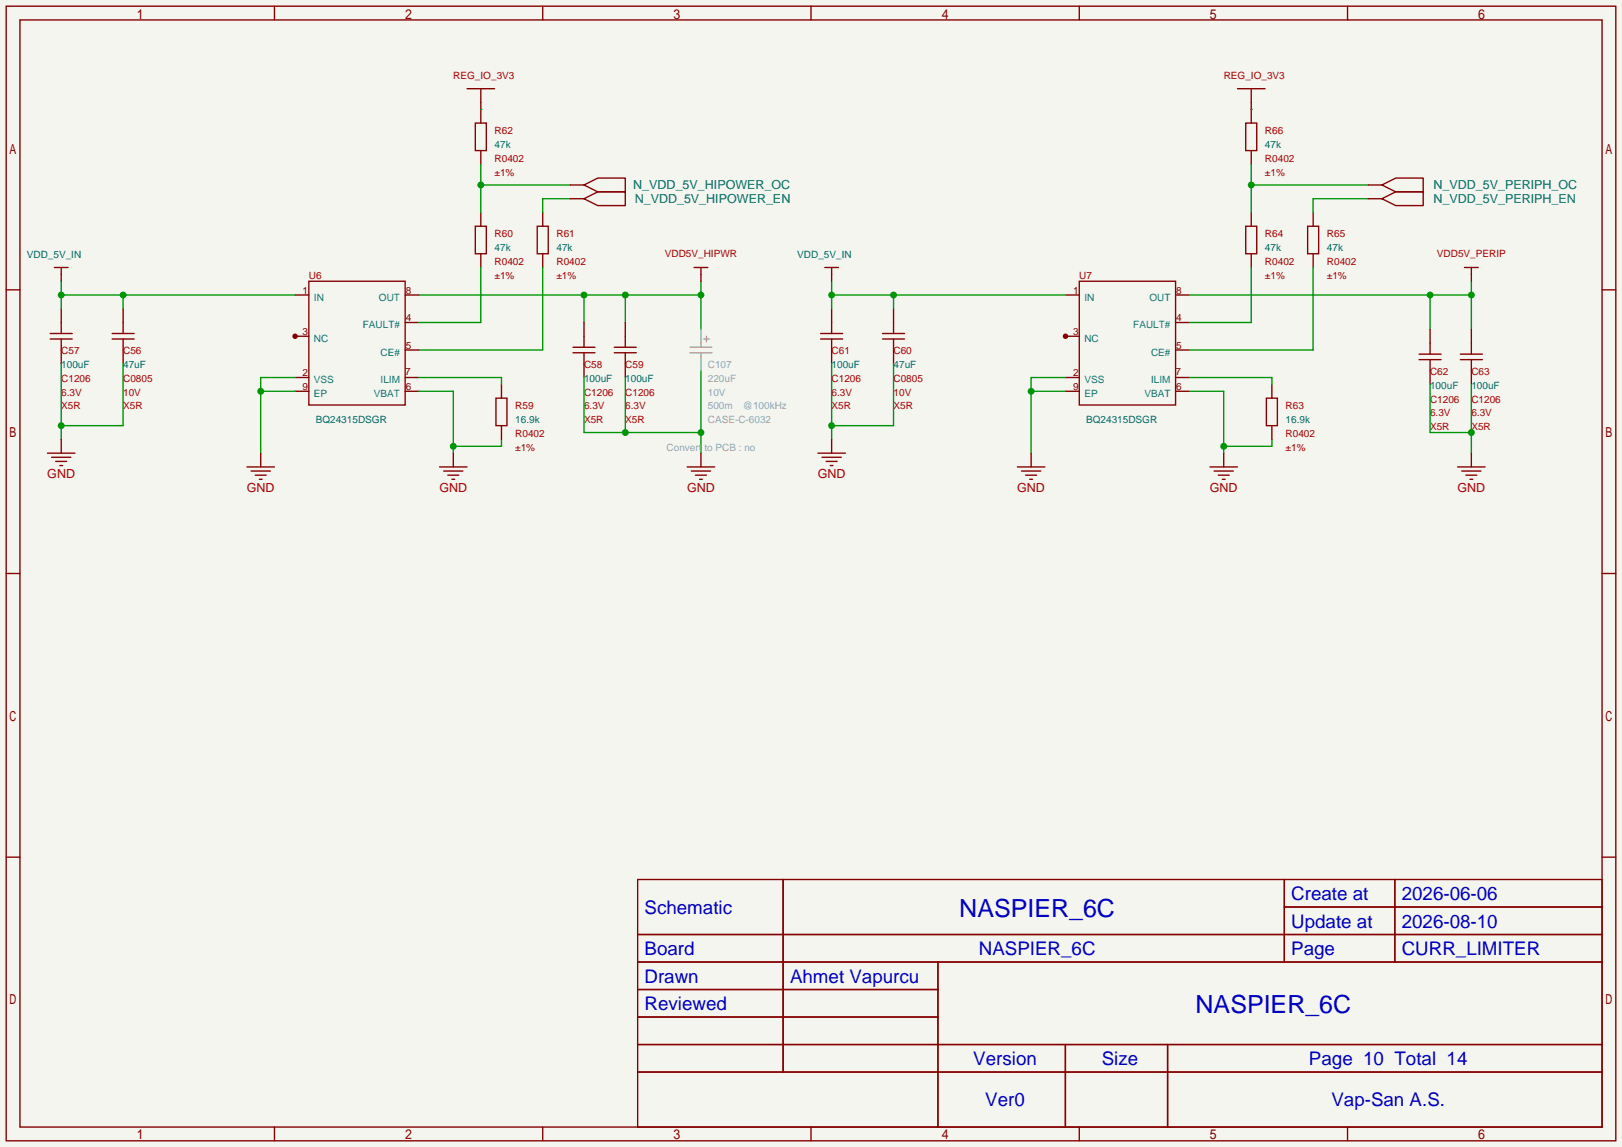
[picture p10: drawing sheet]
<svg xmlns="http://www.w3.org/2000/svg" width="299mm" height="212mm" viewBox="0 0 299 212" stroke-linecap="round" stroke-linejoin="round" font-family="sans-serif">
<path d="M0 0h299.5v211.8h-299.5z" fill="#f5f5f0"/>
<g fill="none" stroke="#850000" stroke-width=".25">
<path d="M1.1 1.1h297.2v209.6h-297.2zM3.7 3.7h292.1v204.5h-292.1zM50.7 1.1v2.6M100.2 1.1v2.6M149.7 1.1v2.6M199.3 1.1v2.6M248.8 1.1v2.6M1.1 53.5h2.6M54.5 54.5h2.5M57 51.9h17.8v22.9h-17.8zM295.8 53.5h2.5M54.5 69.7h2.5"/>
<path d="M54.5 62.1h2.5M1.1 105.9h2.6M295.8 105.9h2.5M1.1 158.3h2.6M295.8 158.3h2.5M117.7 162.4h178.1v45.8h-178.1zM117.7 172.6h178.1M117.7 177.7h178.1M144.6 162.4v35.6M173.2 177.7v30.5M237.1 162.4v15.3M237.1 167.5h58.7"/>
<path d="M257.5 162.4v15.3M117.7 182.8h55.5M117.7 192.9h178.1M117.7 187.8h55.5M117.7 198h178.1M196.7 192.9v15.3M215.6 192.9v15.3M50.7 208.2v2.5M100.2 208.2v2.5M149.7 208.2v2.5M199.3 208.2v2.5M248.8 208.2v2.5"/>
</g>
<circle cx="54.5" cy="62.1" r=".51" fill="#850000"/>
<g fill="none" stroke="#850000" stroke-width=".25">
<path d="M11.3 57v4.6M22.7 57v4.6M74.8 59.6h2.5M74.8 54.5h2.5M9.3 62.6h4M9.3 61.6h4M11.3 62.6v4.6M20.7 62.6h4.1M20.7 61.6h4.1M22.7 62.6v4.6M54.5 72.3h2.5M74.8 64.6h2.5"/>
<path d="M74.8 72.3h2.5M74.8 69.7h2.5"/>
</g>
<path d="M11.3 54.5h43.2M11.3 51.9v5.1M22.7 54.5v2.5" fill="none" stroke="#009600" stroke-width=".25"/>
<g fill="#009600">
<circle cx="22.7" cy="54.5" r=".63"/>
<circle cx="11.3" cy="54.5" r=".63"/>
</g>
<path d="M48.1 72.3h6.4M54.5 69.7h-6.4v14" fill="none" stroke="#009600" stroke-width=".25"/>
<circle cx="48.1" cy="72.3" r=".63" fill="#009600"/>
<path d="M77.3 72.3h6.4v11.4M92.6 81.2v1.2h-8.9" fill="none" stroke="#009600" stroke-width=".25"/>
<circle cx="83.7" cy="82.4" r=".63" fill="#009600"/>
<path d="M45.6 86.2h5.1M46.4 87h3.5M47.1 87.8h2M47.9 88.5h.5M48.1 83.7v2.5M81.2 86.2h5M81.9 87h3.6M82.7 87.8h2M83.4 88.5h.5M83.7 83.7v2.5" fill="none" stroke="#850000" stroke-width=".25"/>
<path d="M11.3 67.2v14M22.7 67.2v11.4h-11.4" fill="none" stroke="#009600" stroke-width=".25"/>
<circle cx="11.3" cy="78.6" r=".63" fill="#009600"/>
<path d="M10 49.4h2.6M11.3 49.4v2.5M91.6 73.5h2v5.1h-2zM92.6 71v2.5M92.6 78.6v2.6M8.8 83.7h5M9.5 84.5h3.6M10.3 85.2h2M11 86h.6M11.3 81.2v2.5" fill="none" stroke="#850000" stroke-width=".25"/>
<path d="M77.3 54.5h52.1M107.8 54.5v5.1M115.4 54.5v5.1M129.4 51.9v8.9M77.3 69.7h15.3v1.3" fill="none" stroke="#009600" stroke-width=".25"/>
<g fill="#009600">
<circle cx="115.4" cy="54.5" r=".63"/>
<circle cx="107.8" cy="54.5" r=".63"/>
<circle cx="129.4" cy="54.5" r=".63"/>
</g>
<path d="M107.8 59.6v4.5M115.4 59.6v4.5M128.1 49.4h2.6M129.4 49.4v2.5M105.8 65.2h4.1M105.8 64.1h4.1M107.8 65.2v4.5M113.4 65.2h4.1M113.4 64.1h4.1M115.4 65.2v4.5" fill="none" stroke="#850000" stroke-width=".25"/>
<path d="M107.8 69.7v10.2h21.6M115.4 69.7v10.2M129.4 68.5v15.2" fill="none" stroke="#009600" stroke-width=".25"/>
<g fill="#009600">
<circle cx="115.4" cy="79.9" r=".63"/>
<circle cx="129.4" cy="79.9" r=".63"/>
</g>
<g fill="none" stroke="#850000" stroke-width=".25">
<path d="M87.8 22.7h2v5.1h-2zM88.8 20.2v2.5M88.8 27.8v2.6M88.8 39.2v2.6M100.2 39.2v2.6M87.8 41.8h2v5.1h-2zM88.8 46.9v2.5M99.2 41.8h2v5.1h-2zM100.2 46.9v2.5M126.9 86.2h5.1M127.6 87h3.6M128.4 87.8h2"/>
<path d="M129.2 88.5h.5M129.4 83.7v2.5"/>
</g>
<path d="M88.8 30.4v8.8M88.8 34.2h16.5M105.3 36.7h-5.1v2.5M88.8 49.4v10.2h-11.5M100.2 49.4v15.2h-22.9" fill="none" stroke="#009600" stroke-width=".25"/>
<circle cx="88.8" cy="34.2" r=".63" fill="#009600"/>
<path d="M86.2 16.4h5.1M88.8 16.4v3.8M196.7 54.5h2.6M199.3 51.9h17.7v22.9h-17.7zM196.7 69.7h2.6M196.7 62.1h2.6" fill="none" stroke="#850000" stroke-width=".25"/>
<path d="M88.8 20.2h.1" fill="none" stroke="#009600" stroke-width=".25"/>
<circle cx="196.7" cy="62.1" r=".51" fill="#850000"/>
<g fill="none" stroke="#850000" stroke-width=".25">
<path d="M153.5 57v4.6M165 57v4.6M217 59.6h2.6M217 54.5h2.6M151.5 62.6h4.1M151.5 61.6h4.1M153.5 62.6v4.6M162.9 62.6h4.1M162.9 61.6h4.1M165 62.6v4.6M196.7 72.3h2.6M217 64.6h2.6"/>
<path d="M217 72.3h2.6M217 69.7h2.6"/>
</g>
<path d="M153.5 54.5h43.2M153.5 51.9v5.1M165 54.5v2.5" fill="none" stroke="#009600" stroke-width=".25"/>
<g fill="#009600">
<circle cx="165" cy="54.5" r=".63"/>
<circle cx="153.5" cy="54.5" r=".63"/>
</g>
<path d="M190.4 72.3h6.3M196.7 69.7h-6.3v14" fill="none" stroke="#009600" stroke-width=".25"/>
<circle cx="190.4" cy="72.3" r=".63" fill="#009600"/>
<path d="M219.6 72.3h6.3v11.4M234.8 81.2v1.2h-8.9" fill="none" stroke="#009600" stroke-width=".25"/>
<circle cx="225.9" cy="82.4" r=".63" fill="#009600"/>
<path d="M187.8 86.2h5.1M188.6 87h3.6M189.4 87.8h2M190.1 88.5h.5M190.4 83.7v2.5M223.4 86.2h5.1M224.2 87h3.5M224.9 87.8h2M225.7 88.5h.5M225.9 83.7v2.5" fill="none" stroke="#850000" stroke-width=".25"/>
<path d="M153.5 67.2v14M165 67.2v11.4h-11.5" fill="none" stroke="#009600" stroke-width=".25"/>
<circle cx="153.5" cy="78.6" r=".63" fill="#009600"/>
<path d="M152.3 49.4h2.5M153.5 49.4v2.5M233.8 73.5h2v5.1h-2zM234.8 71v2.5M234.8 78.6v2.6M151 83.7h5.1M151.8 84.5h3.5M152.5 85.2h2.1M153.3 86h.5M153.5 81.2v2.5" fill="none" stroke="#850000" stroke-width=".25"/>
<path d="M219.6 54.5h52.1M264 54.5v6.3M271.7 51.9v8.9M219.6 69.7h15.2v1.3" fill="none" stroke="#009600" stroke-width=".25"/>
<g fill="#009600">
<circle cx="271.7" cy="54.5" r=".63"/>
<circle cx="264" cy="54.5" r=".63"/>
</g>
<path d="M270.4 49.4h2.5M271.7 49.4v2.5M262 66.4h4.1M262 65.4h4.1M264 60.8v4.6M264 66.4v4.6M269.6 66.4h4.1M269.6 65.4h4.1M271.7 60.8v4.6M271.7 66.4v4.6" fill="none" stroke="#850000" stroke-width=".25"/>
<path d="M264 71v8.9h7.7M271.7 71v12.7" fill="none" stroke="#009600" stroke-width=".25"/>
<circle cx="271.7" cy="79.9" r=".63" fill="#009600"/>
<g fill="none" stroke="#850000" stroke-width=".25">
<path d="M230 22.7h2v5.1h-2zM231 20.2v2.5M231 27.8v2.6M231 39.2v2.6M242.4 39.2v2.6M230 41.8h2v5.1h-2zM231 46.9v2.5M241.4 41.8h2.1v5.1h-2.1zM242.4 46.9v2.5M269.1 86.2h5.1M269.9 87h3.5M270.6 87.8h2.1"/>
<path d="M271.4 88.5h.5M271.7 83.7v2.5"/>
</g>
<path d="M231 30.4v8.8M231 34.2h21.6M252.6 36.7h-10.2v2.5M231 49.4v10.2h-11.4M242.4 49.4v15.2h-22.8" fill="none" stroke="#009600" stroke-width=".25"/>
<circle cx="231" cy="34.2" r=".63" fill="#009600"/>
<path d="M228.5 16.4h5.1M231 16.4v3.8M105.3 36.7h2.5M105.3 34.2h2.5M107.8 36.7l2.6-1.3h5v2.6h-5zM107.8 34.2l2.6-1.3h5v2.5h-5zM252.6 36.7h2.5M252.6 34.2h2.5M255.1 36.7l2.6-1.3h5.1v2.6h-5.1zM255.1 34.2l2.6-1.3h5.1v2.5h-5.1z" fill="none" stroke="#850000" stroke-width=".25"/>
<path d="M231 20.2h.1" fill="none" stroke="#009600" stroke-width=".25"/>
<path d="M127.4 64.1h4M127.4 65.2h4M129.4 60.8v3.3M129.4 65.2v3.3M129.9 62.6h1M130.4 62.1v1" fill="none" stroke="#999" stroke-width=".25"/>
<g font-size="4.6" fill="#0000c2">
<text x="177.1" y="169.4">NASPIER_6C</text>
<text x="220.7" y="187.1">NASPIER_6C</text>
</g>
<g font-size="3.5" fill="#0000c2">
<text x="238.4" y="166.2">Create at</text>
<text x="258.8" y="166.2">2026-06-06</text>
<text x="119" y="168.8">Schematic</text>
<text x="238.4" y="171.3">Update at</text>
<text x="258.8" y="171.3">2026-08-10</text>
<text x="119" y="176.4">Board</text>
<text x="180.7" y="176.4">NASPIER_6C</text>
<text x="238.4" y="176.4">Page</text>
<text x="258.8" y="176.4">CURR_LIMITER</text>
<text x="119" y="181.5">Drawn</text>
<text x="145.9" y="181.5">Ahmet Vapurcu</text>
<text x="119" y="186.6">Reviewed</text>
<text x="179.7" y="196.7">Version</text>
<text x="203.4" y="196.7">Size</text>
<text x="241.7" y="196.7">Page 10 Total 14</text>
<text x="181.9" y="204.3">Ver0</text>
<text x="245.8" y="204.3">Vap-San A.S.</text>
</g>
<g font-size="2.3" fill="#006464">
<text x="116.9" y="35">N_VDD_5V_HIPOWER_OC</text>
<text x="264.7" y="35">N_VDD_5V_PERIPH_OC</text>
<text x="117.2" y="37.5">N_VDD_5V_HIPOWER_EN</text>
<text x="264.7" y="37.5">N_VDD_5V_PERIPH_EN</text>
</g>
<g font-size="2.3" fill="#a90000">
<text x="8.7" y="88.3">GND</text>
<text x="151" y="88.3">GND</text>
<text x="45.6" y="90.9">GND</text>
<text x="81.1" y="90.9">GND</text>
<text x="126.8" y="90.9">GND</text>
<text x="187.8" y="90.9">GND</text>
<text x="223.4" y="90.9">GND</text>
<text x="269.1" y="90.9">GND</text>
</g>
<g font-size="1.8" fill="#a90000">
<text x="83.7" y="14.7">REG_IO_3V3</text>
<text x="225.9" y="14.7">REG_IO_3V3</text>
<text x="91.3" y="24.8">R62</text>
<text x="91.3" y="29.9">R0402</text>
<text x="233.6" y="24.8">R66</text>
<text x="233.6" y="29.9">R0402</text>
<text x="91.3" y="32.4">±1%</text>
<text x="233.6" y="32.4">±1%</text>
<text x="91.3" y="43.9">R60</text>
<text x="102.7" y="43.9">R61</text>
<text x="122.7" y="47.4">VDD5V_HIPWR</text>
<text x="233.6" y="43.9">R64</text>
<text x="245" y="43.9">R65</text>
<text x="265.3" y="47.4">VDD5V_PERIP</text>
<text x="57" y="51.5">U6</text>
<text x="91.3" y="48.9">R0402</text>
<text x="91.3" y="51.5">±1%</text>
<text x="102.7" y="48.9">R0402</text>
<text x="102.7" y="51.5">±1%</text>
<text x="199.3" y="51.5">U7</text>
<text x="233.6" y="48.9">R0402</text>
<text x="233.6" y="51.5">±1%</text>
<text x="245" y="48.9">R0402</text>
<text x="245" y="51.5">±1%</text>
<text x="11.3" y="65.5">C57</text>
<text x="22.7" y="65.5">C56</text>
<text x="153.5" y="65.5">C61</text>
<text x="165" y="65.5">C60</text>
<text x="11.3" y="70.5">C1206</text>
<text x="22.7" y="70.5">C0805</text>
<text x="107.8" y="68">C58</text>
<text x="115.4" y="68">C59</text>
<text x="153.5" y="70.5">C1206</text>
<text x="165" y="70.5">C0805</text>
<text x="264" y="69.3">C62</text>
<text x="271.7" y="69.3">C63</text>
<text x="11.3" y="73.1">6.3V</text>
<text x="11.3" y="75.6">X5R</text>
<text x="22.7" y="73.1">10V</text>
<text x="22.7" y="75.6">X5R</text>
<text x="95.1" y="75.6">R59</text>
<text x="107.8" y="73.1">C1206</text>
<text x="107.8" y="75.6">6.3V</text>
<text x="115.4" y="73.1">C1206</text>
<text x="115.4" y="75.6">6.3V</text>
<text x="153.5" y="73.1">6.3V</text>
<text x="153.5" y="75.6">X5R</text>
<text x="165" y="73.1">10V</text>
<text x="165" y="75.6">X5R</text>
<text x="237.4" y="75.6">R63</text>
<text x="264" y="74.3">C1206</text>
<text x="264" y="76.9">6.3V</text>
<text x="271.7" y="74.3">C1206</text>
<text x="271.7" y="76.9">6.3V</text>
<text x="95.1" y="80.7">R0402</text>
<text x="95.1" y="83.2">±1%</text>
<text x="107.8" y="78.2">X5R</text>
<text x="115.4" y="78.2">X5R</text>
<text x="237.4" y="80.7">R0402</text>
<text x="237.4" y="83.2">±1%</text>
<text x="264" y="79.4">X5R</text>
<text x="271.7" y="79.4">X5R</text>
</g>
<g font-size="1.8" fill="#006464">
<text x="91.3" y="27.4">47k</text>
<text x="233.6" y="27.4">47k</text>
<text x="5" y="47.7">VDD_5V_IN</text>
<text x="91.3" y="46.4">47k</text>
<text x="102.7" y="46.4">47k</text>
<text x="147.2" y="47.7">VDD_5V_IN</text>
<text x="233.6" y="46.4">47k</text>
<text x="245" y="46.4">47k</text>
<text x="11.3" y="68">100uF</text>
<text x="22.7" y="68">47uF</text>
<text x="107.8" y="70.5">100uF</text>
<text x="115.4" y="70.5">100uF</text>
<text x="153.5" y="68">100uF</text>
<text x="165" y="68">47uF</text>
<text x="264" y="71.8">100uF</text>
<text x="271.7" y="71.8">100uF</text>
<text x="58.3" y="78.2">BQ24315DSGR</text>
<text x="95.1" y="78.2">16.9k</text>
<text x="200.5" y="78.2">BQ24315DSGR</text>
<text x="237.4" y="78.2">16.9k</text>
</g>
<g font-size="1.8" fill="#840000">
<text x="55.9" y="54.3">1</text>
<text x="74.9" y="59.3">4</text>
<text x="74.9" y="54.3">8</text>
<text x="198.1" y="54.3">1</text>
<text x="217.2" y="59.3">4</text>
<text x="217.2" y="54.3">8</text>
<text x="55.9" y="61.9">3</text>
<text x="74.9" y="64.4">5</text>
<text x="198.1" y="61.9">3</text>
<text x="217.2" y="64.4">5</text>
<text x="55.9" y="69.5">2</text>
<text x="74.8" y="69.3">7</text>
<text x="198.1" y="69.5">2</text>
<text x="217" y="69.3">7</text>
<text x="55.9" y="72">9</text>
<text x="74.9" y="72">6</text>
<text x="198.1" y="72">9</text>
<text x="217.2" y="72">6</text>
</g>
<g font-size="1.8" fill="#008484">
<text x="58" y="55.5">IN</text>
<text x="70" y="55.5">OUT</text>
<text x="200.2" y="55.5">IN</text>
<text x="212.2" y="55.5">OUT</text>
<text x="58" y="63.1">NC</text>
<text x="67" y="60.6">FAULT#</text>
<text x="70.3" y="65.7">CE#</text>
<text x="200.2" y="63.1">NC</text>
<text x="209.2" y="60.6">FAULT#</text>
<text x="212.5" y="65.7">CE#</text>
<text x="58" y="70.8">VSS</text>
<text x="70.3" y="70.8">ILIM</text>
<text x="200.2" y="70.8">VSS</text>
<text x="212.5" y="70.8">ILIM</text>
<text x="58" y="73.3">EP</text>
<text x="69" y="73.3">VBAT</text>
<text x="200.2" y="73.3">EP</text>
<text x="211.3" y="73.3">VBAT</text>
</g>
<g font-size="1.8" fill="#999">
<text x="130.7" y="68">C107</text>
<text x="130.7" y="70.5">220uF</text>
<text x="130.7" y="73.1">10V</text>
<text x="130.7" y="75.6">500m</text>
<text x="137.2" y="75.6">@100kHz</text>
<text x="123.1" y="83.2">Convert to PCB : no</text>
<text x="130.7" y="78.2">CASE-C-6032</text>
</g>
</svg>
